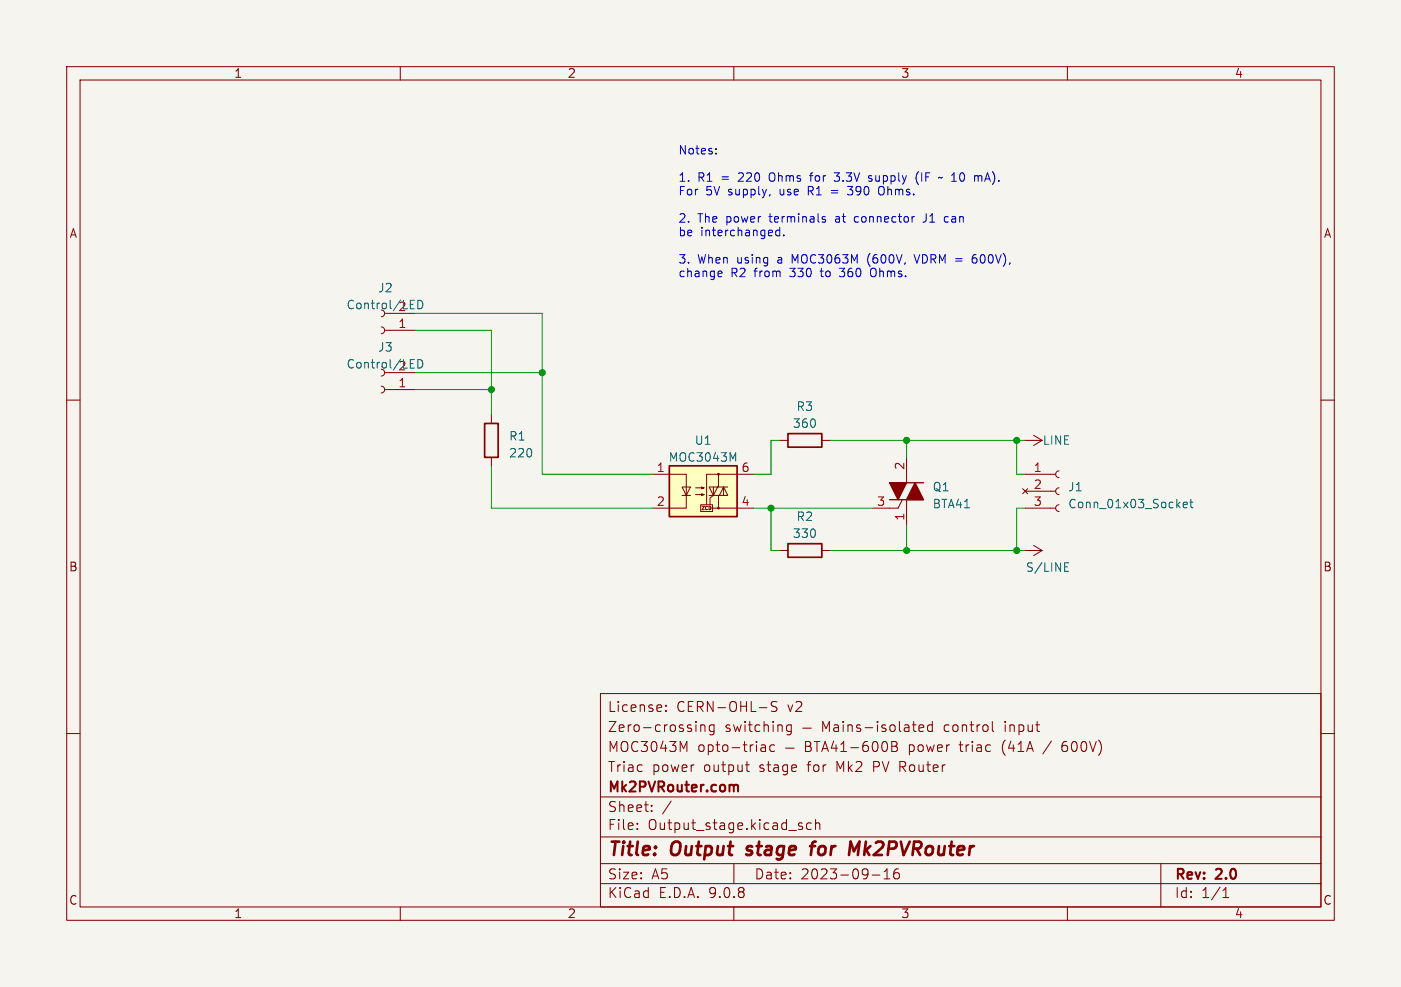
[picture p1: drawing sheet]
(kicad_sch
 (version 20250114)
 (generator "eeschema")
 (generator_version "9.0")
 (paper "A5")
 (title_block
  (title "Output stage for Mk2PVRouter")
  (date "2023-09-16")
  (rev "2.0")
  (company "Mk2PVRouter.com")
  (comment 1 "Triac power output stage for Mk2 PV Router")
  (comment 2 "MOC3043M opto-triac — BTA41-600B power triac (41A / 600V)")
  (comment 3 "Zero-crossing switching — Mains-isolated control input")
  (comment 4 "License: CERN-OHL-S v2"))
 (lib_symbols
  (symbol "Connector:Conn_01x02_Socket"
   (pin_names
    (offset 1.016) (hide yes)) (exclude_from_sim no) (in_bom yes) (on_board yes)
   (property "Reference" "J" (at 0 2.54 0) (effects (font (size 1.27 1.27))))
   (property "Value" "Conn_01x02_Socket" (at 0 -5.08 0) (effects (font (size 1.27 1.27))))
   (property "Footprint" "" (at 0 0 0) (effects (font (size 1.27 1.27)) (hide yes)))
   (property "Datasheet" "~" (at 0 0 0) (effects (font (size 1.27 1.27)) (hide yes)))
   (property "Description" "Generic connector, single row, 01x02, script generated" (at 0 0 0) (effects (font (size 1.27 1.27)) (hide yes)))
   (property "ki_locked" "" (at 0 0 0) (effects (font (size 1.27 1.27))))
   (symbol "Conn_01x02_Socket_1_1"
    (polyline (pts (xy -1.27 0) (xy -0.508 0)) (stroke (width 0.1524) (type default)) (fill (type none)))
    (polyline (pts (xy -1.27 -2.54) (xy -0.508 -2.54)) (stroke (width 0.1524) (type default)) (fill (type none)))
    (arc (start 0 -0.508) (mid -0.5058 0) (end 0 0.508) (stroke (width 0.1524) (type default)) (fill (type none)))
    (arc (start 0 -3.048) (mid -0.5058 -2.54) (end 0 -2.032) (stroke (width 0.1524) (type default)) (fill (type none)))
    (pin passive line (at -5.08 0 0) (length 3.81) (name "Pin_1" (effects (font (size 1.27 1.27)))) (number "1" (effects (font (size 1.27 1.27)))))
    (pin passive line (at -5.08 -2.54 0) (length 3.81) (name "Pin_2" (effects (font (size 1.27 1.27)))) (number "2" (effects (font (size 1.27 1.27))))))
   (embedded_fonts no))
  (symbol "Connector:Conn_01x03_Socket"
   (pin_names
    (offset 1.016) (hide yes)) (exclude_from_sim no) (in_bom yes) (on_board yes)
   (property "Reference" "J1" (at 1.27 0.635 0) (effects (font (size 1.27 1.27)) (justify left)))
   (property "Value" "Conn_01x03_Socket" (at 1.27 -1.905 0) (effects (font (size 1.27 1.27)) (justify left)))
   (property "Footprint" "Connector_Phoenix_MSTB:PhoenixContact_MSTBVA_2,5_3-G-5,08_1x03_P5.08mm_Vertical" (at 0 0 0) (effects (font (size 1.27 1.27)) (hide yes)))
   (property "Datasheet" "~" (at 0 0 0) (effects (font (size 1.27 1.27)) (hide yes)))
   (property "Description" "Generic connector, single row, 01x03, script generated" (at 0 0 0) (effects (font (size 1.27 1.27)) (hide yes)))
   (property "ki_locked" "" (at 0 0 0) (effects (font (size 1.27 1.27))))
   (symbol "Conn_01x03_Socket_1_1"
    (polyline (pts (xy -1.27 2.54) (xy -0.508 2.54)) (stroke (width 0.1524) (type default)) (fill (type none)))
    (polyline (pts (xy -1.27 0) (xy -0.508 0)) (stroke (width 0.1524) (type default)) (fill (type none)))
    (polyline (pts (xy -1.27 -2.54) (xy -0.508 -2.54)) (stroke (width 0.1524) (type default)) (fill (type none)))
    (arc (start 0 2.032) (mid -0.5058 2.54) (end 0 3.048) (stroke (width 0.1524) (type default)) (fill (type none)))
    (arc (start 0 -0.508) (mid -0.5058 0) (end 0 0.508) (stroke (width 0.1524) (type default)) (fill (type none)))
    (arc (start 0 -3.048) (mid -0.5058 -2.54) (end 0 -2.032) (stroke (width 0.1524) (type default)) (fill (type none)))
    (pin passive line (at -5.08 2.54 0) (length 3.81) (name "Pin_1" (effects (font (size 1.27 1.27)))) (number "1" (effects (font (size 1.27 1.27)))))
    (pin no_connect line (at -5.08 0 0) (length 3.81) (name "Pin_2" (effects (font (size 1.27 1.27)))) (number "2" (effects (font (size 1.27 1.27)))))
    (pin passive line (at -5.08 -2.54 0) (length 3.81) (name "Pin_3" (effects (font (size 1.27 1.27)))) (number "3" (effects (font (size 1.27 1.27))))))
   (embedded_fonts no))
  (symbol "Device:R"
   (pin_numbers (hide yes))
   (pin_names
    (offset 0)) (exclude_from_sim no) (in_bom yes) (on_board yes)
   (property "Reference" "R" (at 2.032 0 90) (effects (font (size 1.27 1.27))))
   (property "Value" "R" (at 0 0 90) (effects (font (size 1.27 1.27))))
   (property "Footprint" "" (at -1.778 0 90) (effects (font (size 1.27 1.27)) (hide yes)))
   (property "Datasheet" "~" (at 0 0 0) (effects (font (size 1.27 1.27)) (hide yes)))
   (property "Description" "Resistor" (at 0 0 0) (effects (font (size 1.27 1.27)) (hide yes)))
   (symbol "R_0_1"
    (rectangle (start -1.016 -2.54) (end 1.016 2.54) (stroke (width 0.254) (type default)) (fill (type none))))
   (symbol "R_1_1"
    (pin passive line (at 0 3.81 270) (length 1.27) (name "~" (effects (font (size 1.27 1.27)))) (number "1" (effects (font (size 1.27 1.27)))))
    (pin passive line (at 0 -3.81 90) (length 1.27) (name "~" (effects (font (size 1.27 1.27)))) (number "2" (effects (font (size 1.27 1.27))))))
   (embedded_fonts no))
  (symbol "LINE_1"
   (power)
   (pin_names
    (offset 0)) (exclude_from_sim no) (in_bom yes) (on_board yes)
   (property "Reference" "#PWR02" (at 0 3.81 0) (effects (font (size 1.27 1.27)) (hide yes)))
   (property "Value" "S/LINE" (at 2.54 0 90) (effects (font (size 1.27 1.27)) (justify left)))
   (property "Footprint" "" (at 0 0 0) (effects (font (size 1.27 1.27)) (hide yes)))
   (property "Datasheet" "" (at 0 0 0) (effects (font (size 1.27 1.27)) (hide yes)))
   (property "Description" "Power symbol creates a global label with name \"LINE\"" (at 0 0 0) (effects (font (size 1.27 1.27)) (hide yes)))
   (symbol "LINE_1_0_1"
    (polyline (pts (xy -0.762 1.27) (xy 0 2.54)) (stroke (width 0) (type default)) (fill (type none)))
    (polyline (pts (xy 0 2.54) (xy 0.762 1.27)) (stroke (width 0) (type default)) (fill (type none)))
    (polyline (pts (xy 0 0) (xy 0 2.54)) (stroke (width 0) (type default)) (fill (type none))))
   (symbol "LINE_1_1_1"
    (pin power_in line (at 0 0 90) (length 0) (hide yes) (name "S/LINE" (effects (font (size 1.27 1.27)))) (number "1" (effects (font (size 1.27 1.27))))))
   (embedded_fonts no))
  (symbol "PCM_Triac_AKL:BTA41-600B"
   (pin_names
    (offset 0.002) (hide yes)) (exclude_from_sim no) (in_bom yes) (on_board yes)
   (property "Reference" "Q" (at 3.175 0.635 0) (effects (font (size 1.27 1.27)) (justify left)))
   (property "Value" "BTA41-600B" (at 3.175 -1.27 0) (effects (font (size 1.27 1.27)) (justify left)))
   (property "Footprint" "Package_TO_SOT_THT_AKL:TO-218-3_Vertical_AAG" (at 0 0 0) (effects (font (size 1.27 1.27)) (hide yes)))
   (property "Datasheet" "https://www.tme.eu/Document/04a7384ba2314a2a2c0be567aaa7f9a3/BTA41-800BRG-STMicroelectronics.pdf" (at 0 0 0) (effects (font (size 1.27 1.27)) (hide yes)))
   (property "Description" "TO-218 Triac, 600V, 41A, Alternate KiCAD Library" (at 0 0 0) (effects (font (size 1.27 1.27)) (hide yes)))
   (symbol "BTA41-600B_0_1"
    (polyline (pts (xy -2.54 1.27) (xy 2.54 1.27)) (stroke (width 0.2032) (type default)) (fill (type none)))
    (polyline (pts (xy -2.54 1.27) (xy -1.27 -1.27) (xy 0 1.27)) (stroke (width 0.2032) (type default)) (fill (type outline)))
    (polyline (pts (xy -2.54 -1.27) (xy 2.54 -1.27)) (stroke (width 0.2032) (type default)) (fill (type none)))
    (polyline (pts (xy -2.54 -2.54) (xy -1.27 -2.54)) (stroke (width 0.1524) (type default)) (fill (type none)))
    (polyline (pts (xy -1.27 -2.54) (xy -0.635 -1.27)) (stroke (width 0) (type default)) (fill (type none)))
    (polyline (pts (xy 0 2.54) (xy 0 1.27)) (stroke (width 0.1524) (type default)) (fill (type none)))
    (polyline (pts (xy 0 -1.27) (xy 1.27 1.27) (xy 2.54 -1.27)) (stroke (width 0.2032) (type default)) (fill (type outline)))
    (polyline (pts (xy 0 -2.54) (xy 0 -1.27)) (stroke (width 0.1524) (type default)) (fill (type none))))
   (symbol "BTA41-600B_1_1"
    (pin input line (at -5.08 -2.54 0) (length 2.54) (name "G" (effects (font (size 0.635 0.635)))) (number "3" (effects (font (size 1.27 1.27)))))
    (pin passive line (at 0 5.08 270) (length 2.54) (name "A2" (effects (font (size 0.635 0.635)))) (number "2" (effects (font (size 1.27 1.27)))))
    (pin passive line (at 0 -5.08 90) (length 2.54) (name "A1" (effects (font (size 0.635 0.635)))) (number "1" (effects (font (size 1.27 1.27))))))
   (embedded_fonts no))
  (symbol "Relay_SolidState:MOC3043M" (exclude_from_sim no) (in_bom yes) (on_board yes)
   (property "Reference" "U" (at -5.08 5.08 0) (effects (font (size 1.27 1.27)) (justify left)))
   (property "Value" "MOC3043M" (at 0 5.08 0) (effects (font (size 1.27 1.27)) (justify left)))
   (property "Footprint" "" (at -5.08 -5.08 0) (effects (font (size 1.27 1.27)
    (italic yes)) (justify left) (hide yes)))
   (property "Datasheet" "https://www.onsemi.com/pub/Collateral/MOC3043M-D.pdf" (at 0 0 0) (effects (font (size 1.27 1.27)) (justify left) (hide yes)))
   (property "Description" "Zero Cross Opto-Triac, Vdrm 400V, Ift 15mA, DIP6" (at 0 0 0) (effects (font (size 1.27 1.27)) (hide yes)))
   (symbol "MOC3043M_0_0"
    (rectangle (start -0.381 -2.032) (end 1.397 -3.048) (stroke (width 0) (type default)) (fill (type none)))
    (polyline (pts (xy 1.524 -0.635) (xy 1.016 -1.016) (xy 1.016 -2.032)) (stroke (width 0) (type default)) (fill (type none)))
    (polyline (pts (xy 2.286 -2.54) (xy 1.397 -2.54)) (stroke (width 0) (type default)) (fill (type none)))
    (text "ZCD" (at 0.508 -2.54 0) (effects (font (size 0.508 0.508)))))
   (symbol "MOC3043M_0_1"
    (rectangle (start -5.08 3.81) (end 5.08 -3.81) (stroke (width 0.254) (type default)) (fill (type background)))
    (polyline (pts (xy -5.08 2.54) (xy -2.54 2.54) (xy -2.54 -2.54) (xy -5.08 -2.54)) (stroke (width 0) (type default)) (fill (type none)))
    (polyline (pts (xy -3.175 -0.635) (xy -1.905 -0.635)) (stroke (width 0) (type default)) (fill (type none)))
    (polyline (pts (xy -2.54 -0.635) (xy -3.175 0.635) (xy -1.905 0.635) (xy -2.54 -0.635)) (stroke (width 0) (type default)) (fill (type none)))
    (polyline (pts (xy -1.143 0.508) (xy 0.127 0.508) (xy -0.254 0.381) (xy -0.254 0.635) (xy 0.127 0.508)) (stroke (width 0) (type default)) (fill (type none)))
    (polyline (pts (xy -1.143 -0.508) (xy 0.127 -0.508) (xy -0.254 -0.635) (xy -0.254 -0.381) (xy 0.127 -0.508)) (stroke (width 0) (type default)) (fill (type none)))
    (polyline (pts (xy 0.889 -0.635) (xy 3.683 -0.635) (xy 3.048 0.635) (xy 2.413 -0.635)) (stroke (width 0) (type default)) (fill (type none)))
    (polyline (pts (xy 1.524 -0.635) (xy 1.524 0.635)) (stroke (width 0) (type default)) (fill (type none)))
    (polyline (pts (xy 2.286 2.54) (xy 0.508 2.54) (xy 0.508 -2.032)) (stroke (width 0) (type default)) (fill (type none)))
    (circle (center 2.286 2.54) (radius 0.127) (stroke (width 0) (type default)) (fill (type none)))
    (polyline (pts (xy 2.286 0.635) (xy 2.286 2.54) (xy 5.08 2.54)) (stroke (width 0) (type default)) (fill (type none)))
    (polyline (pts (xy 2.286 -0.635) (xy 2.286 -2.54) (xy 5.08 -2.54)) (stroke (width 0) (type default)) (fill (type none)))
    (circle (center 2.286 -2.54) (radius 0.127) (stroke (width 0) (type default)) (fill (type none)))
    (polyline (pts (xy 3.048 0.635) (xy 3.048 -0.635)) (stroke (width 0) (type default)) (fill (type none)))
    (polyline (pts (xy 3.683 0.635) (xy 0.889 0.635) (xy 1.524 -0.635) (xy 2.159 0.635)) (stroke (width 0) (type default)) (fill (type none))))
   (symbol "MOC3043M_1_1"
    (pin passive line (at -7.62 2.54 0) (length 2.54) (name "~" (effects (font (size 1.27 1.27)))) (number "1" (effects (font (size 1.27 1.27)))))
    (pin passive line (at -7.62 -2.54 0) (length 2.54) (name "~" (effects (font (size 1.27 1.27)))) (number "2" (effects (font (size 1.27 1.27)))))
    (pin no_connect line (at -5.08 0 0) (length 2.54) (hide yes) (name "NC" (effects (font (size 1.27 1.27)))) (number "3" (effects (font (size 1.27 1.27)))))
    (pin no_connect line (at 5.08 0 180) (length 2.54) (hide yes) (name "NC" (effects (font (size 1.27 1.27)))) (number "5" (effects (font (size 1.27 1.27)))))
    (pin passive line (at 7.62 2.54 180) (length 2.54) (name "~" (effects (font (size 1.27 1.27)))) (number "6" (effects (font (size 1.27 1.27)))))
    (pin passive line (at 7.62 -2.54 180) (length 2.54) (name "~" (effects (font (size 1.27 1.27)))) (number "4" (effects (font (size 1.27 1.27))))))
   (embedded_fonts no))
  (symbol "power:LINE"
   (power)
   (pin_names
    (offset 0)) (exclude_from_sim no) (in_bom yes) (on_board yes)
   (property "Reference" "#PWR" (at 0 -3.81 0) (effects (font (size 1.27 1.27)) (hide yes)))
   (property "Value" "LINE" (at 0 3.81 0) (effects (font (size 1.27 1.27))))
   (property "Footprint" "" (at 0 0 0) (effects (font (size 1.27 1.27)) (hide yes)))
   (property "Datasheet" "" (at 0 0 0) (effects (font (size 1.27 1.27)) (hide yes)))
   (property "Description" "Power symbol creates a global label with name \"LINE\"" (at 0 0 0) (effects (font (size 1.27 1.27)) (hide yes)))
   (symbol "LINE_0_1"
    (polyline (pts (xy -0.762 1.27) (xy 0 2.54)) (stroke (width 0) (type default)) (fill (type none)))
    (polyline (pts (xy 0 2.54) (xy 0.762 1.27)) (stroke (width 0) (type default)) (fill (type none)))
    (polyline (pts (xy 0 0) (xy 0 2.54)) (stroke (width 0) (type default)) (fill (type none))))
   (symbol "LINE_1_1"
    (pin power_in line (at 0 0 90) (length 0) (hide yes) (name "LINE" (effects (font (size 1.27 1.27)))) (number "1" (effects (font (size 1.27 1.27))))))
   (embedded_fonts no)))
 (text "Notes:\n\n1. R1 = 220 Ohms for 3.3V supply (IF ~ 10 mA).\nFor 5V supply, use R1 = 390 Ohms.\n\n2. The power terminals at connector J1 can \nbe interchanged.\n\n3. When using a MOC3063M (600V, VDRM = 600V),\nchange R2 from 330 to 360 Ohms."
  (exclude_from_sim no)
  (at 101.6 41.91 0)
  (effects (font (size 1.27 1.27)) (justify left bottom)))
 (junction
  (at 135.89 82.55)
  (diameter 0)
  (color 0 0 0 0))
 (junction
  (at 115.57 76.2)
  (diameter 0)
  (color 0 0 0 0))
 (junction
  (at 135.89 66.04)
  (diameter 0)
  (color 0 0 0 0))
 (junction
  (at 81.28 55.88)
  (diameter 0)
  (color 0 0 0 0))
 (junction
  (at 73.66 58.42)
  (diameter 0)
  (color 0 0 0 0))
 (junction
  (at 152.4 82.55)
  (diameter 0)
  (color 0 0 0 0))
 (junction
  (at 152.4 66.04)
  (diameter 0)
  (color 0 0 0 0))
 (wire
  (pts (xy 81.28 46.99) (xy 81.28 55.88))
  (stroke (width 0) (type default)))
 (wire
  (pts (xy 73.66 69.85) (xy 73.66 76.2))
  (stroke (width 0) (type default)))
 (wire
  (pts (xy 152.4 76.2) (xy 152.4 82.55))
  (stroke (width 0) (type default)))
 (wire
  (pts (xy 73.66 62.23) (xy 73.66 58.42))
  (stroke (width 0) (type default)))
 (wire
  (pts (xy 124.46 82.55) (xy 135.89 82.55))
  (stroke (width 0) (type default)))
 (wire
  (pts (xy 152.4 66.04) (xy 135.89 66.04))
  (stroke (width 0) (type default)))
 (wire
  (pts (xy 116.84 66.04) (xy 115.57 66.04))
  (stroke (width 0) (type default)))
 (wire
  (pts (xy 115.57 71.12) (xy 113.03 71.12))
  (stroke (width 0) (type default)))
 (wire
  (pts (xy 62.23 46.99) (xy 81.28 46.99))
  (stroke (width 0) (type default)))
 (wire
  (pts (xy 116.84 82.55) (xy 115.57 82.55))
  (stroke (width 0) (type default)))
 (wire
  (pts (xy 81.28 71.12) (xy 97.79 71.12))
  (stroke (width 0) (type default)))
 (wire
  (pts (xy 115.57 66.04) (xy 115.57 71.12))
  (stroke (width 0) (type default)))
 (wire
  (pts (xy 153.67 66.04) (xy 152.4 66.04))
  (stroke (width 0) (type default)))
 (wire
  (pts (xy 81.28 55.88) (xy 81.28 71.12))
  (stroke (width 0) (type default)))
 (wire
  (pts (xy 62.23 55.88) (xy 81.28 55.88))
  (stroke (width 0) (type default)))
 (wire
  (pts (xy 152.4 76.2) (xy 153.67 76.2))
  (stroke (width 0) (type default)))
 (wire
  (pts (xy 135.89 66.04) (xy 124.46 66.04))
  (stroke (width 0) (type default)))
 (wire
  (pts (xy 62.23 49.53) (xy 73.66 49.53))
  (stroke (width 0) (type default)))
 (wire
  (pts (xy 153.67 82.55) (xy 152.4 82.55))
  (stroke (width 0) (type default)))
 (wire
  (pts (xy 113.03 76.2) (xy 115.57 76.2))
  (stroke (width 0) (type default)))
 (wire
  (pts (xy 135.89 82.55) (xy 152.4 82.55))
  (stroke (width 0) (type default)))
 (wire
  (pts (xy 152.4 71.12) (xy 153.67 71.12))
  (stroke (width 0) (type default)))
 (wire
  (pts (xy 152.4 71.12) (xy 152.4 66.04))
  (stroke (width 0) (type default)))
 (wire
  (pts (xy 97.79 76.2) (xy 73.66 76.2))
  (stroke (width 0) (type default)))
 (wire
  (pts (xy 73.66 49.53) (xy 73.66 58.42))
  (stroke (width 0) (type default)))
 (wire
  (pts (xy 73.66 58.42) (xy 62.23 58.42))
  (stroke (width 0) (type default)))
 (wire
  (pts (xy 135.89 78.74) (xy 135.89 82.55))
  (stroke (width 0) (type default)))
 (wire
  (pts (xy 115.57 82.55) (xy 115.57 76.2))
  (stroke (width 0) (type default)))
 (wire
  (pts (xy 135.89 68.58) (xy 135.89 66.04))
  (stroke (width 0) (type default)))
 (wire
  (pts (xy 115.57 76.2) (xy 130.81 76.2))
  (stroke (width 0) (type default)))
 (symbol
  (lib_id "power:LINE")
  (at 153.67 66.04 270)
  (unit 1)
  (exclude_from_sim no)
  (in_bom yes)
  (on_board yes)
  (dnp no)
  (property "Reference" "#PWR01" (at 149.86 66.04 0) (effects (font (size 1.27 1.27)) (hide yes)))
  (property "Value" "LINE" (at 156.21 66.04 90) (effects (font (size 1.27 1.27)) (justify left)))
  (property "Footprint" "" (at 153.67 66.04 0) (effects (font (size 1.27 1.27)) (hide yes)))
  (property "Datasheet" "" (at 153.67 66.04 0) (effects (font (size 1.27 1.27)) (hide yes)))
  (property "Description" "" (at 153.67 66.04 0) (effects (font (size 1.27 1.27))))
  (pin "1"))
 (symbol
  (lib_name "LINE_1")
  (lib_id "power:LINE")
  (at 153.67 82.55 270)
  (unit 1)
  (exclude_from_sim no)
  (in_bom yes)
  (on_board yes)
  (dnp no)
  (property "Reference" "#PWR02" (at 157.48 82.55 0) (effects (font (size 1.27 1.27)) (hide yes)))
  (property "Value" "S/LINE" (at 153.67 85.09 90) (effects (font (size 1.27 1.27)) (justify left)))
  (property "Footprint" "" (at 153.67 82.55 0) (effects (font (size 1.27 1.27)) (hide yes)))
  (property "Datasheet" "" (at 153.67 82.55 0) (effects (font (size 1.27 1.27)) (hide yes)))
  (property "Description" "" (at 153.67 82.55 0) (effects (font (size 1.27 1.27))))
  (pin "1"))
 (symbol
  (lib_id "Device:R")
  (at 120.65 82.55 270)
  (unit 1)
  (exclude_from_sim no)
  (in_bom yes)
  (on_board yes)
  (dnp no)
  (fields_autoplaced yes)
  (property "Reference" "R2" (at 120.65 77.47 90) (effects (font (size 1.27 1.27))))
  (property "Value" "330" (at 120.65 80.01 90) (effects (font (size 1.27 1.27))))
  (property "Footprint" "PCM_Resistor_THT_AKL:R_Axial_DIN0207_L6.3mm_D2.5mm_P10.16mm_Horizontal" (at 120.65 80.772 90) (effects (font (size 1.27 1.27)) (hide yes)))
  (property "Datasheet" "~" (at 120.65 82.55 0) (effects (font (size 1.27 1.27)) (hide yes)))
  (property "Description" "" (at 120.65 82.55 0) (effects (font (size 1.27 1.27))))
  (pin "1")
  (pin "2"))
 (symbol
  (lib_id "Connector:Conn_01x02_Socket")
  (at 57.15 58.42 180)
  (unit 1)
  (exclude_from_sim no)
  (in_bom yes)
  (on_board yes)
  (dnp no)
  (fields_autoplaced yes)
  (property "Reference" "J3" (at 57.785 52.07 0) (effects (font (size 1.27 1.27))))
  (property "Value" "Control/LED" (at 57.785 54.61 0) (effects (font (size 1.27 1.27))))
  (property "Footprint" "Connector_Molex:Molex_SL_171971-0002_1x02_P2.54mm_Vertical" (at 57.15 58.42 0) (effects (font (size 1.27 1.27)) (hide yes)))
  (property "Datasheet" "~" (at 57.15 58.42 0) (effects (font (size 1.27 1.27)) (hide yes)))
  (property "Description" "" (at 57.15 58.42 0) (effects (font (size 1.27 1.27))))
  (pin "1")
  (pin "2"))
 (symbol
  (lib_id "PCM_Triac_AKL:BTA41-600B")
  (at 135.89 73.66 0)
  (unit 1)
  (exclude_from_sim no)
  (in_bom yes)
  (on_board yes)
  (dnp no)
  (fields_autoplaced yes)
  (property "Reference" "Q1" (at 139.7 73.025 0) (effects (font (size 1.27 1.27)) (justify left)))
  (property "Value" "BTA41" (at 139.7 75.565 0) (effects (font (size 1.27 1.27)) (justify left)))
  (property "Footprint" "PCM_Package_TO_SOT_THT_AKL:TO-218-3_Vertical" (at 135.89 73.66 0) (effects (font (size 1.27 1.27)) (hide yes)))
  (property "Datasheet" "https://www.tme.eu/Document/04a7384ba2314a2a2c0be567aaa7f9a3/BTA41-800BRG-STMicroelectronics.pdf" (at 135.89 73.66 0) (effects (font (size 1.27 1.27)) (hide yes)))
  (property "Description" "" (at 135.89 73.66 0) (effects (font (size 1.27 1.27))))
  (pin "1")
  (pin "2")
  (pin "3"))
 (symbol
  (lib_id "Connector:Conn_01x02_Socket")
  (at 57.15 49.53 180)
  (unit 1)
  (exclude_from_sim no)
  (in_bom yes)
  (on_board yes)
  (dnp no)
  (fields_autoplaced yes)
  (property "Reference" "J2" (at 57.785 43.18 0) (effects (font (size 1.27 1.27))))
  (property "Value" "Control/LED" (at 57.785 45.72 0) (effects (font (size 1.27 1.27))))
  (property "Footprint" "Connector_Molex:Molex_SL_171971-0002_1x02_P2.54mm_Vertical" (at 57.15 49.53 0) (effects (font (size 1.27 1.27)) (hide yes)))
  (property "Datasheet" "~" (at 57.15 49.53 0) (effects (font (size 1.27 1.27)) (hide yes)))
  (property "Description" "" (at 57.15 49.53 0) (effects (font (size 1.27 1.27))))
  (pin "1")
  (pin "2"))
 (symbol
  (lib_id "Connector:Conn_01x03_Socket")
  (at 158.75 73.66 0)
  (unit 1)
  (exclude_from_sim no)
  (in_bom yes)
  (on_board yes)
  (dnp no)
  (property "Reference" "J1" (at 160.02 73.025 0) (effects (font (size 1.27 1.27)) (justify left)))
  (property "Value" "Conn_01x03_Socket" (at 160.02 75.565 0) (effects (font (size 1.27 1.27)) (justify left)))
  (property "Footprint" "Connector_Phoenix_MSTB:PhoenixContact_MSTBVA_2,5_3-G-5,08_1x03_P5.08mm_Vertical" (at 158.75 73.66 0) (effects (font (size 1.27 1.27)) (hide yes)))
  (property "Datasheet" "~" (at 158.75 73.66 0) (effects (font (size 1.27 1.27)) (hide yes)))
  (property "Description" "" (at 158.75 73.66 0) (effects (font (size 1.27 1.27))))
  (pin "1")
  (pin "2")
  (pin "3"))
 (symbol
  (lib_id "Device:R")
  (at 120.65 66.04 90)
  (unit 1)
  (exclude_from_sim no)
  (in_bom yes)
  (on_board yes)
  (dnp no)
  (fields_autoplaced yes)
  (property "Reference" "R3" (at 120.65 60.96 90) (effects (font (size 1.27 1.27))))
  (property "Value" "360" (at 120.65 63.5 90) (effects (font (size 1.27 1.27))))
  (property "Footprint" "PCM_Resistor_THT_AKL:R_Axial_DIN0207_L6.3mm_D2.5mm_P10.16mm_Horizontal" (at 120.65 67.818 90) (effects (font (size 1.27 1.27)) (hide yes)))
  (property "Datasheet" "~" (at 120.65 66.04 0) (effects (font (size 1.27 1.27)) (hide yes)))
  (property "Description" "" (at 120.65 66.04 0) (effects (font (size 1.27 1.27))))
  (pin "1")
  (pin "2"))
 (symbol
  (lib_id "Relay_SolidState:MOC3043M")
  (at 105.41 73.66 0)
  (unit 1)
  (exclude_from_sim no)
  (in_bom yes)
  (on_board yes)
  (dnp no)
  (fields_autoplaced yes)
  (property "Reference" "U1" (at 105.41 66.04 0) (effects (font (size 1.27 1.27))))
  (property "Value" "MOC3043M" (at 105.41 68.58 0) (effects (font (size 1.27 1.27))))
  (property "Footprint" "PCM_Package_DIP_AKL:DIP-6_W7.62mm_Socket_LongPads" (at 100.33 78.74 0) (effects (font (size 1.27 1.27)
    (italic yes)) (justify left) (hide yes)))
  (property "Datasheet" "https://www.onsemi.com/pub/Collateral/MOC3043M-D.pdf" (at 105.41 73.66 0) (effects (font (size 1.27 1.27)) (justify left) (hide yes)))
  (property "Description" "" (at 105.41 73.66 0) (effects (font (size 1.27 1.27))))
  (pin "1")
  (pin "2")
  (pin "3")
  (pin "4")
  (pin "5")
  (pin "6"))
 (symbol
  (lib_id "Device:R")
  (at 73.66 66.04 0)
  (unit 1)
  (exclude_from_sim no)
  (in_bom yes)
  (on_board yes)
  (dnp no)
  (fields_autoplaced yes)
  (property "Reference" "R1" (at 76.2 65.405 0) (effects (font (size 1.27 1.27)) (justify left)))
  (property "Value" "220" (at 76.2 67.945 0) (effects (font (size 1.27 1.27)) (justify left)))
  (property "Footprint" "PCM_Resistor_THT_AKL:R_Axial_DIN0207_L6.3mm_D2.5mm_P10.16mm_Horizontal" (at 71.882 66.04 90) (effects (font (size 1.27 1.27)) (hide yes)))
  (property "Datasheet" "~" (at 73.66 66.04 0) (effects (font (size 1.27 1.27)) (hide yes)))
  (property "Description" "" (at 73.66 66.04 0) (effects (font (size 1.27 1.27))))
  (pin "1")
  (pin "2"))
 (sheet_instances
  (path ""
   (page "1")))
 (embedded_fonts no))
